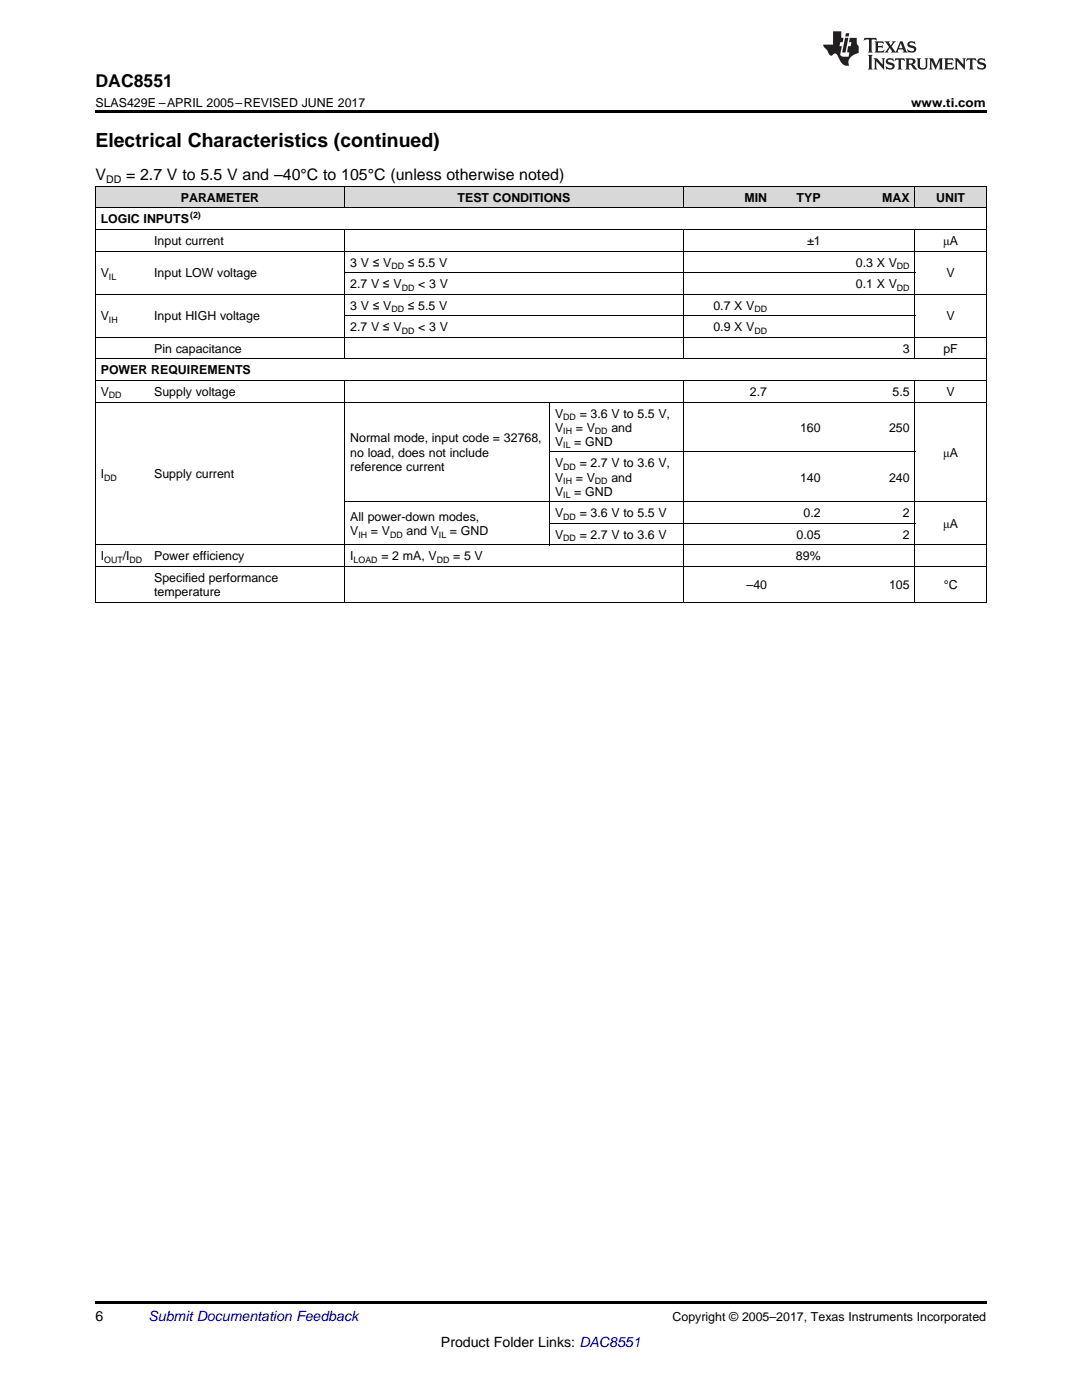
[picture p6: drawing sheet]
<svg xmlns="http://www.w3.org/2000/svg" width="216mm" height="279mm" viewBox="0 0 216 279" stroke-linecap="round" stroke-linejoin="round" font-family="sans-serif">
<g fill="#d8d8d8">
<path d="M19 37.3h10.7v4.3h-10.7z"/>
<path d="M29.7 37.3h39.1v4.3h-39.1z"/>
<path d="M68.8 37.3h40.9v4.3h-40.9z"/>
<path d="M109.7 37.3h26.7v4.3h-26.7z"/>
<path d="M136.4 37.3h17.8v4.3h-17.8z"/>
<path d="M154.2 37.3h10.6v4.3h-10.6z"/>
<path d="M164.8 37.3h17.8v4.3h-17.8z"/>
<path d="M182.6 37.3h14.2v4.3h-14.2z"/>
</g>
<path d="M19 22h177.8v.5h-177.8zM19 259.7h177.8v.5h-177.8z" fill="#000"/>
<g fill="none" stroke="#000" stroke-width=".2">
<path d="M19 37.2h177.8v83M19.1 37.2v83M68.8 37.2v4.4M136.3 37.2v4.4M182.5 37.2v4.4M19 58.7h177.8M19 50.1h177.8M19 45.8h177.8M19 41.5h177.8M68.8 45.9v25.8M68.8 54.4h113.8M136.3 45.9v25.8"/>
<path d="M182.5 45.9v25.8M19 75.9h177.8M19 71.6h177.8M19 67.3h177.8M68.8 76v44.2M68.8 63h113.8M136.3 76v44.2M182.5 76v44.2M19 80.2h177.8M109.7 80.3v28.5M109.7 90.2h72.9M19 113h177.8"/>
<path d="M19 108.7h177.8M68.8 100.1h128M109.7 104.4h72.9M19 120.2h177.8"/>
</g>
<g fill="#231f20">
<path d="M172.5 7.6l-.1 .5 .4-.2h.6v.1v2.1l-.2 .4h.9l-.2-.4v-2.1l.1-.1h.5l.5 .2-.2-.5zM174.5 8.3l.2 .3v1.5l-.2 .4h1.8l.2-.6a1.04 1.04 0 0 1-1.3 .2v-.7h.6l.3 .2v-.6l-.3 .2h-.6v-.6l.8-.1 .4 .3-.2-.5zM176.5 8.3l.9 1.1-.9 1.1h.8l-.2-.2 .4-.7 .5 .7-.2 .2h1.5l-.2-.2 .2-.4h.9l.1 .4-.2 .2h1l-.3-.3-.7-1.9h-.5l-.9 2-.8-1 .9-1h-.8l.1 .3-.4 .5-.3-.6 .1-.2zM179.7 8.6l.4 1h-.7zM181.3 8.4a.63 .63 0 0 0-.2 .7 .63 .63 0 0 0 .6 .4l.6 .2 .1 .2a.75 .75 0 0 1-.7 .4 .75 .75 0 0 1-.6-.5l.1 .7 .1-.1a1.11 1.11 0 0 0 1.5-.6 1.13 1.13 0 0 0-1.2-.8l-.1-.4a1.04 1.04 0 0 1 1.2 .2l-.2-.5-.2 .1-.4-.2zM173.2 10.9l.2 .4v2.2l-.2 .4h1l-.3-.4v-2.2l.3-.4zM174.3 11.6l.3 .4v1.5l-.3 .4h.8l-.2-.4v-1.3l1.5 1.7v-1.9l.2-.4h-.7l.2 .4v.9l-1.1-1.3zM177 11.8a.62 .62 0 0 0-.2 .7 .62 .62 0 0 0 .6 .4l.6 .1 .1 .3a.76 .76 0 0 1-.7 .3 .76 .76 0 0 1-.7-.4l.2 .7 .1-.1a1.11 1.11 0 0 0 1.5-.6 1.13 1.13 0 0 0-1.2-.8l-.1-.4a1.04 1.04 0 0 1 1.2 .2l-.2-.6-.2 .1-.5-.1zM178.7 11.6l-.2 .6a.61 .61 0 0 1 .8-.3v1.6l-.2 .4h.9l-.2-.4v-1.6a.63 .63 0 0 1 .7 .3l-.1-.6zM180.6 11.6l.3 .4v1.5l-.3 .4h1l-.2-.2-.1-.8 .6 .2a.76 .76 0 0 0 1.2 .7l-1-1a.58 .58 0 0 0 .6-.5 .58 .58 0 0 0-.5-.6zM181.4 11.9h.1a.45 .45 0 0 1 .5 .1 .45 .45 0 0 1 .1 .5l-.8 .2zM182.9 11.6l.2 .2a2.17 2.17 0 0 0 .3 1.9 .99 .99 0 0 0 1.6-.6v-1.1l.2-.4h-.7l.2 .2a1.92 1.92 0 0 1-.2 1.8 .6 .6 0 0 1-.9-.5v-1.1l.2-.4zM185.4 11.6l.2 .4v1.5l-.2 .4h.7l-.2-.4v-1.4l.8 1.8 .8-1.8v1.4l-.2 .4h.9l-.2-.4v-1.5l.2-.4h-.8l-.6 1.5-.6-1.5zM188.4 11.6l.2 .4v1.5l-.2 .4h1.8l.1-.6a1.04 1.04 0 0 1-1.2 .1v-.6h.5l.4 .2v-.6l-.4 .2h-.5v-.7h.8l.3 .3-.1-.6zM190.5 11.6l.2 .4v1.5l-.2 .4h.7l-.2-.4v-1.3l1.5 1.7v-1.9l.2-.4h-.7l.2 .4v.9l-1.1-1.3zM192.9 11.6l-.1 .6a.61 .61 0 0 1 .7-.3l.1 1.6-.3 .4h1l-.3-.4 .1-1.6a.63 .63 0 0 1 .7 .3l-.1-.6zM195.2 11.8a.62 .62 0 0 0-.2 .7 .62 .62 0 0 0 .6 .4l.6 .1 .1 .3a.76 .76 0 0 1-.7 .3 .76 .76 0 0 1-.6-.4l.1 .7 .1-.1a1.11 1.11 0 0 0 1.6-.6 1.13 1.13 0 0 0-1.3-.8l-.1-.4a1.04 1.04 0 0 1 1.2 .2l-.1-.6-.2 .1-.5-.1z"/>
<path d="M166.2 6.3v2.6h-1.9v.4l.8 .9a.91 .91 0 0 0 1 .8 .56 .56 0 0 1 .5-.3 .56 .56 0 0 1 .5 .3l.4 .8a1.53 1.53 0 0 0 1.9 1.2 1.54 1.54 0 0 1 1-2.1l.9-.3v-1.4a1.52 1.52 0 0 1-.4-1.6h-1.3l-.2 .8h.5l-.2 .8h-.5l-.1 1v.2l.4 .1-.2 .8a1.93 1.93 0 0 1-1.6-.3l.3-1.8h-.5l.2-.8h.4l.2-.8h-.4v-1.3zM168.6 7.6l-.6 2.9h.7l.6-2.9zM168.8 6.6l-.1 .7h.6l.2-.7z"/>
</g>
<text font-size="3.9" x="19" y="29.3">Electrical Characteristics (continued)</text>
<text font-size="3.5" x="19" y="17.3">DAC8551</text>
<g font-size="3.2">
<text x="19" y="36">V</text>
<text x="25.2" y="36">= 2.7 V to 5.5 V and –40°C to 105°C (unless otherwise noted)</text>
</g>
<g font-size="2.8">
<text x="19" y="263.6">6</text>
<text x="88" y="268.9">Product Folder Links: DAC8551</text>
</g>
<text font-size="2.8" fill="#0000c8" x="29.6" y="263.6">Submit Documentation Feedback</text>
<g font-size="2.5">
<text x="19" y="21.4">SLAS429E –APRIL 2005–REVISED JUNE 2017</text>
<text x="181.8" y="21.4">www.ti.com</text>
<text x="36.1" y="40.3">PARAMETER</text>
<text x="91.3" y="40.3">TEST CONDITIONS</text>
<text x="148.6" y="40.3">MIN</text>
<text x="159" y="40.3">TYP</text>
<text x="176" y="40.3">MAX</text>
<text x="186.8" y="40.3">UNIT</text>
<text x="20.1" y="44.6">LOGIC INPUTS</text>
<text x="30.8" y="48.9">Input current</text>
<text x="69.9" y="53.2">3 V ≤ V</text>
<text x="81.4" y="53.2">≤ 5.5 V</text>
<text x="161" y="48.9">±1</text>
<text x="170.8" y="53.2">0.3 X V</text>
<text x="188.2" y="48.9">μA</text>
<text x="20.1" y="55.4">V</text>
<text x="30.8" y="55.4">Input LOW voltage</text>
<text x="69.9" y="57.5">2.7 V ≤ V</text>
<text x="83.4" y="57.5">&lt; 3 V</text>
<text x="170.8" y="57.5">0.1 X V</text>
<text x="188.9" y="55.4">V</text>
<text x="20.1" y="64">V</text>
<text x="30.8" y="64">Input HIGH voltage</text>
<text x="69.9" y="61.8">3 V ≤ V</text>
<text x="81.4" y="61.8">≤ 5.5 V</text>
<text x="142.3" y="61.8">0.7 X V</text>
<text x="188.9" y="64">V</text>
<text x="30.8" y="70.4">Pin capacitance</text>
<text x="69.9" y="66.1">2.7 V ≤ V</text>
<text x="83.4" y="66.1">&lt; 3 V</text>
<text x="142.3" y="66.1">0.9 X V</text>
<text x="180.2" y="70.4">3</text>
<text x="188.2" y="70.4">pF</text>
<text x="20.1" y="74.7">POWER REQUIREMENTS</text>
<text x="20.1" y="79">V</text>
<text x="30.8" y="79">Supply voltage</text>
<text x="110.8" y="83.3">V</text>
<text x="115.7" y="83.3">= 3.6 V to 5.5 V,</text>
<text x="149.6" y="79">2.7</text>
<text x="178.1" y="79">5.5</text>
<text x="188.9" y="79">V</text>
<text x="69.9" y="88.3">Normal mode, input code = 32768,</text>
<text x="110.8" y="86.1">V</text>
<text x="110.8" y="89">V</text>
<text x="114.6" y="89">= GND</text>
<text x="114.9" y="86.1">= V</text>
<text x="122" y="86.1">and</text>
<text x="159.6" y="86.1">160</text>
<text x="177.4" y="86.1">250</text>
<text x="20.1" y="95.4">I</text>
<text x="30.8" y="95.4">Supply current</text>
<text x="69.9" y="91.1">no load, does not include</text>
<text x="69.9" y="93.9">reference current</text>
<text x="110.8" y="93.3">V</text>
<text x="115.7" y="93.3">= 2.7 V to 3.6 V,</text>
<text x="188.2" y="91.1">μA</text>
<text x="110.8" y="96.1">V</text>
<text x="110.8" y="98.9">V</text>
<text x="114.6" y="98.9">= GND</text>
<text x="114.9" y="96.1">= V</text>
<text x="122" y="96.1">and</text>
<text x="159.6" y="96.1">140</text>
<text x="177.4" y="96.1">240</text>
<text x="69.9" y="104">All power-down modes,</text>
<text x="69.9" y="106.8">V</text>
<text x="74" y="106.8">= V</text>
<text x="81.1" y="106.8">and V</text>
<text x="89.8" y="106.8">= GND</text>
<text x="110.8" y="103.2">V</text>
<text x="110.8" y="107.5">V</text>
<text x="115.7" y="103.2">= 3.6 V to 5.5 V</text>
<text x="115.7" y="107.5">= 2.7 V to 3.6 V</text>
<text x="159" y="107.5">0.05</text>
<text x="160.3" y="103.2">0.2</text>
<text x="180.2" y="103.2">2</text>
<text x="180.2" y="107.5">2</text>
<text x="188.2" y="105.4">μA</text>
<text x="20.1" y="111.8">I</text>
<text x="24.5" y="111.8">/I</text>
<text x="30.8" y="111.8">Power efficiency</text>
<text x="69.9" y="111.8">I</text>
<text x="76.1" y="111.8">= 2 mA, V</text>
<text x="90.4" y="111.8">= 5 V</text>
<text x="158.8" y="111.8">89%</text>
<text x="30.8" y="116.1">Specified performance</text>
<text x="30.8" y="119">temperature</text>
<text x="149" y="117.5">–40</text>
<text x="177.4" y="117.5">105</text>
<text x="188.3" y="117.5">°C</text>
<text x="134.2" y="263.6">Copyright © 2005–2017, Texas Instruments Incorporated</text>
</g>
<text font-size="2.1" x="21.2" y="36.6">DD</text>
<g font-size="1.8">
<text x="37.9" y="43.6">(2)</text>
<text x="78.1" y="53.7">DD</text>
<text x="179" y="53.7">DD</text>
<text x="21.7" y="55.8">IL</text>
<text x="80.2" y="58">DD</text>
<text x="179" y="58">DD</text>
<text x="21.7" y="64.5">IH</text>
<text x="78.1" y="62.3">DD</text>
<text x="150.5" y="62.3">DD</text>
<text x="80.2" y="66.6">DD</text>
<text x="150.5" y="66.6">DD</text>
<text x="21.7" y="79.5">DD</text>
<text x="112.4" y="83.8">DD</text>
<text x="112.4" y="86.6">IH</text>
<text x="112.4" y="89.5">IL</text>
<text x="118.7" y="86.6">DD</text>
<text x="20.8" y="95.9">DD</text>
<text x="112.4" y="93.8">DD</text>
<text x="112.4" y="96.6">IH</text>
<text x="112.4" y="99.4">IL</text>
<text x="118.7" y="96.6">DD</text>
<text x="71.5" y="107.3">IH</text>
<text x="77.8" y="107.3">DD</text>
<text x="87.6" y="107.3">IL</text>
<text x="112.4" y="103.7">DD</text>
<text x="20.8" y="112.3">OUT</text>
<text x="25.8" y="112.3">DD</text>
<text x="70.6" y="112.3">LOAD</text>
<text x="87.1" y="112.3">DD</text>
<text x="112.4" y="108">DD</text>
</g>
</svg>
